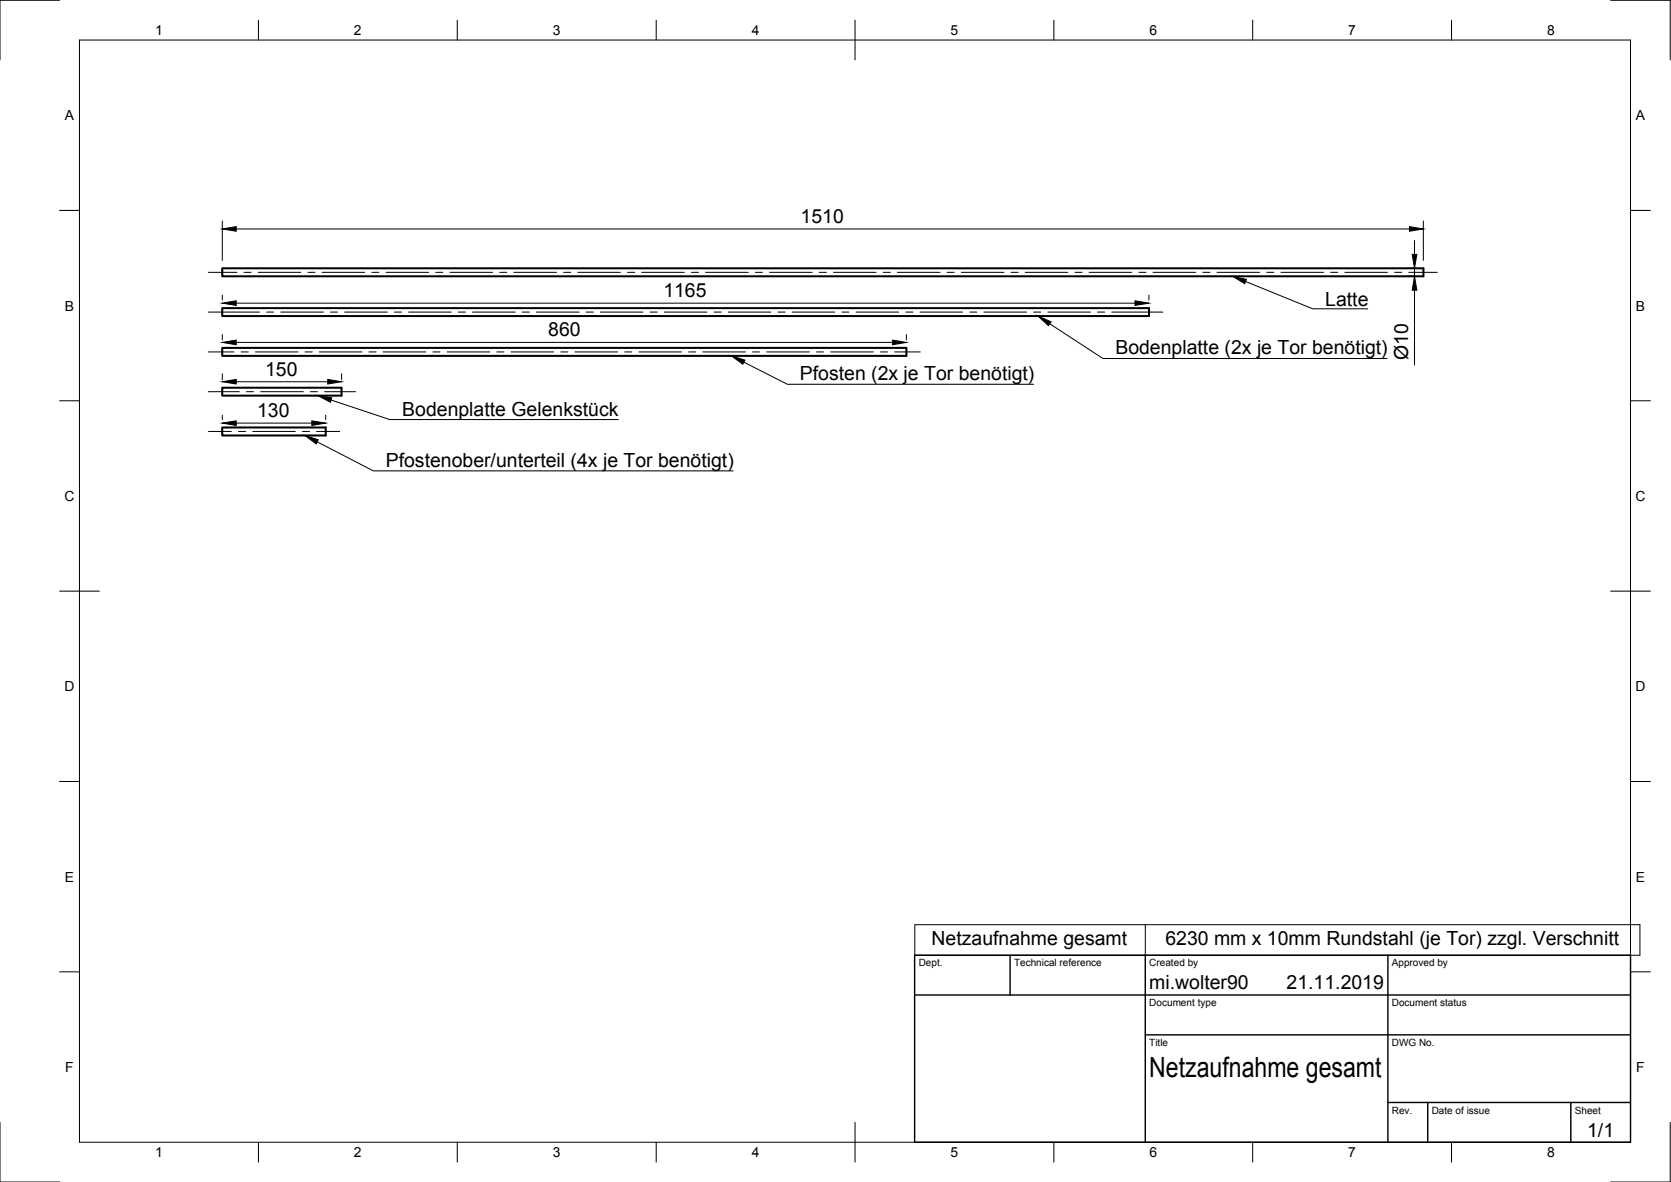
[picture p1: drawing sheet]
<svg xmlns="http://www.w3.org/2000/svg" width="420mm" height="297mm" viewBox="0 0 420 297" stroke-linecap="round" stroke-linejoin="round" font-family="sans-serif">
<!-- layer: Sichtbar -->
<path d="M55.9 67.4h302v2h-302zM55.9 77.4h233v2h-233zM55.9 87.4h172v2h-172zM55.9 97.4h30v2h-30zM55.9 107.4h26v2h-26z" fill="none" stroke="#000" stroke-width=".51"/>
<!-- layer: Border -->
<g fill="none" stroke="#000" stroke-width=".25">
<path d="M15 .1h-15v15M20 10.1h390v276.9h-390zM65 5.1v5M115 5.1v5M165 5.1v5M215 5.1v10M265 5.1v5M315 5.1v5M365 5.1v5M405 .1h15v15M15 52.9h5M410 52.9h5"/>
<path d="M15 100.7h5M410 100.7h5M15 148.6h10M405 148.6h10M15 196.4h5M410 196.4h5M15 244.2h5M410 244.2h5M0 282.1v14.9h15M65 287v5M115 287v5M165 287v5"/>
<path d="M215 282.1v9.9M265 287v5M315 287v5M365 287v5M420 282.1v14.9h-15"/>
</g>
<!-- layer: TitleBlock -->
<path d="M230 240.1h180v46.9h-180zM230 250h180M254 240.1v9.9M288 240.1v46.9M349 240.1v46.9M288 260.1h122M349 277.1h61M359 277.1v9.9M395 277.1v9.9" fill="none" stroke="#000" stroke-width=".36"/>
<!-- layer: Center Lines -->
<g fill="none" stroke="#000" stroke-width=".25">
<path d="M52.4 68.4h7.2M52.4 78.4h12.8M61.3 68.4h1.8M64.9 68.4h10.7M67 78.4h1.8M70.6 78.4h10.7M77.4 68.4h1.8M81 68.4h10.7M83.1 78.4h1.8M86.7 78.4h10.7M93.5 68.4h1.8M97.1 68.4h10.7"/>
<path d="M99.2 78.4h1.8M102.7 78.4h10.8M109.6 68.4h1.8M113.1 68.4h10.7M115.3 78.4h1.7M118.8 78.4h10.7M125.6 68.4h1.8M129.2 68.4h10.7M131.3 78.4h1.8M134.9 78.4h10.7M141.7 68.4h1.8M145.3 68.4h10.7"/>
<path d="M147.4 78.4h1.8M151 78.4h10.7M157.8 68.4h1.8M161.4 68.4h10.7M163.5 78.4h1.7M167 78.4h10.8M173.9 68.4h1.7M177.4 68.4h10.8M179.5 78.4h1.8M183.1 78.4h10.7M189.9 68.4h1.8M193.5 68.4h10.7"/>
<path d="M195.6 78.4h1.8M199.2 78.4h10.7M206 68.4h1.8M209.6 68.4h10.7M211.7 78.4h1.8M215.3 78.4h10.7M222.1 68.4h1.8M225.6 68.4h10.8M227.8 78.4h1.8M231.3 78.4h10.7M238.1 68.4h1.8M241.7 68.4h10.7"/>
<path d="M243.8 78.4h1.8M247.4 78.4h10.7M254.2 68.4h1.8M257.8 68.4h10.7M259.9 78.4h1.8M263.5 78.4h10.7M270.3 68.4h1.8M273.9 68.4h10.7M276 78.4h1.8M279.5 78.4h12.9M286.4 68.4h1.7M289.9 68.4h10.8"/>
<path d="M302.4 68.4h1.8M306 68.4h10.7M318.5 68.4h1.8M322.1 68.4h10.7M334.6 68.4h1.8M338.2 68.4h10.7M350.7 68.4h1.7M354.2 68.4h7.2M52.4 88.4h6.4M52.4 98.4h7.8M60.6 88.4h1.8M62 98.4h1.8"/>
<path d="M64.2 88.4h10.7M65.5 98.4h10.8M76.7 88.4h1.8M78 98.4h1.8M80.3 88.4h10.7M81.6 98.4h7.8M92.8 88.4h1.8M96.4 88.4h10.7M108.9 88.4h1.7M112.4 88.4h10.7M124.9 88.4h1.8M128.5 88.4h10.7"/>
<path d="M141 88.4h1.8M144.6 88.4h10.7M157.1 88.4h1.8M160.7 88.4h10.7M173.1 88.4h1.8M176.7 88.4h10.7M189.2 88.4h1.8M192.8 88.4h10.7M205.3 88.4h1.8M208.9 88.4h10.7M221.4 88.4h1.8M224.9 88.4h6.5"/>
<path d="M52.4 108.4h5.8M60 108.4h1.8M63.5 108.4h10.8M76.1 108.4h1.7M79.6 108.4h5.8"/>
</g>
<!-- layer: Dimensions -->
<g fill="none" stroke="#000" stroke-width=".25">
<path d="M55.9 55.5v9.9M59.4 57.5h295M357.9 55.5v9.9M55.9 74.2v1.2M59.4 76.2h226M288.9 74.2v1.2M353.7 69.4h2.2M353.7 67.4h2.2M355.7 60.4v3.5M355.7 67.4v2M355.7 72.9v18.8M55.9 84.1v1.3"/>
<path d="M55.9 93.9v1.5M59.4 86h165M59.4 95.9h23M85.9 93.9v1.5M227.9 84.1v1.3M55.9 104.3v1.1M59.4 106.3h19M81.9 104.3v1.1"/>
</g>
<path d="M55.9 57.5l3.5-.6v1.2zM354.4 56.9l3.5 .6-3.5 .6zM55.9 76.2l3.5-.6v1.2zM285.4 75.6l3.5 .6-3.5 .6zM355.1 63.9h1.2l-.6 3.5zM355.7 69.4l.6 3.5h-1.2zM55.9 86l3.5-.5v1.1zM55.9 95.9l3.5-.6v1.2zM82.4 95.3l3.5 .6-3.5 .6zM224.4 85.5l3.5 .5-3.5 .6zM55.9 106.3l3.5-.5v1.1zM78.4 105.8l3.5 .5-3.5 .6z" fill="#000" stroke="#000" stroke-width=".25"/>
<!-- layer: Annotations -->
<path d="M309.9 69.4l3.5 .8-.4 1.1zM183.9 89.4l3.4 1.1-.5 1zM261 79.4l3.3 1.5-.7 .9zM76.7 109.4l3.3 1.1-.5 1.1zM79.9 99.4l3.5 .6-.3 1.1z" fill="#000" stroke="#000" stroke-width=".25"/>
<path d="M313.2 70.7l16.9 6.9h13.8M187 91l11 5.6h61.9M263.9 81.4l13.4 8.7h71.5M79.8 111l14.1 7.3h90.4M83.2 100.5l14.8 4.9h57.5" fill="none" stroke="#000" stroke-width=".25"/>
<!-- layer: BOM -->
<path d="M230 232.4h182.3v7.7h-182.3zM288 232.4v7.7" fill="none" stroke="#000" stroke-width=".25"/>
<text font-size="7" x="289" y="270.6">Netzaufnahme gesamt</text>
<g font-size="4.9">
<text x="201.3" y="56">1510</text>
<text x="166.8" y="74.6">1165</text>
<text x="333.2" y="76.9">Latte</text>
<text x="137.8" y="84.5">860</text>
<text x="280.5" y="89.1">Bodenplatte (2x je Tor benötigt)</text>
<text x="66.7" y="94.4">150</text>
<text x="201.1" y="95.6">Pfosten (2x je Tor benötigt)</text>
<text x="354" y="90.4" transform="rotate(-90 354 90.4)">Ø10</text>
<text x="64.7" y="104.8">130</text>
<text x="101.2" y="104.5">Bodenplatte Gelenkstück</text>
<text x="97" y="117.3">Pfostenober/unterteil (4x je Tor benötigt)</text>
<text x="234.2" y="237.5">Netzaufnahme gesamt</text>
<text x="293" y="237.5">6230 mm x 10mm Rundstahl (je Tor) zzgl. Verschnitt</text>
<text x="289" y="248.5">mi.wolter90</text>
<text x="323.5" y="248.5">21.11.2019</text>
<text x="399.1" y="285.7">1/1</text>
</g>
<g font-size="3.5">
<text x="39" y="8.8">1</text>
<text x="89" y="8.8">2</text>
<text x="139" y="8.8">3</text>
<text x="189" y="8.8">4</text>
<text x="239" y="8.8">5</text>
<text x="289" y="8.8">6</text>
<text x="339" y="8.8">7</text>
<text x="389" y="8.8">8</text>
<text x="16.3" y="30.2">A</text>
<text x="411.3" y="30.2">A</text>
<text x="16.3" y="78">B</text>
<text x="411.3" y="78">B</text>
<text x="16.2" y="125.9">C</text>
<text x="411.2" y="125.9">C</text>
<text x="16.2" y="173.7">D</text>
<text x="411.2" y="173.7">D</text>
<text x="16.3" y="221.6">E</text>
<text x="411.3" y="221.6">E</text>
<text x="16.4" y="269.4">F</text>
<text x="411.4" y="269.4">F</text>
<text x="39" y="290.8">1</text>
<text x="89" y="290.8">2</text>
<text x="139" y="290.8">3</text>
<text x="189" y="290.8">4</text>
<text x="239" y="290.8">5</text>
<text x="289" y="290.8">6</text>
<text x="339" y="290.8">7</text>
<text x="389" y="290.8">8</text>
</g>
<g font-size="2.5">
<text x="231" y="242.9">Dept.</text>
<text x="255" y="242.9">Technical reference</text>
<text x="289" y="242.9">Created by</text>
<text x="350" y="242.9">Approved by</text>
<text x="289" y="252.8">Document type</text>
<text x="350" y="252.8">Document status</text>
<text x="289" y="262.9">Title</text>
<text x="350" y="262.9">DWG No.</text>
<text x="350" y="279.9">Rev.</text>
<text x="360" y="279.9">Date of issue</text>
<text x="396" y="279.9">Sheet</text>
</g>
</svg>
